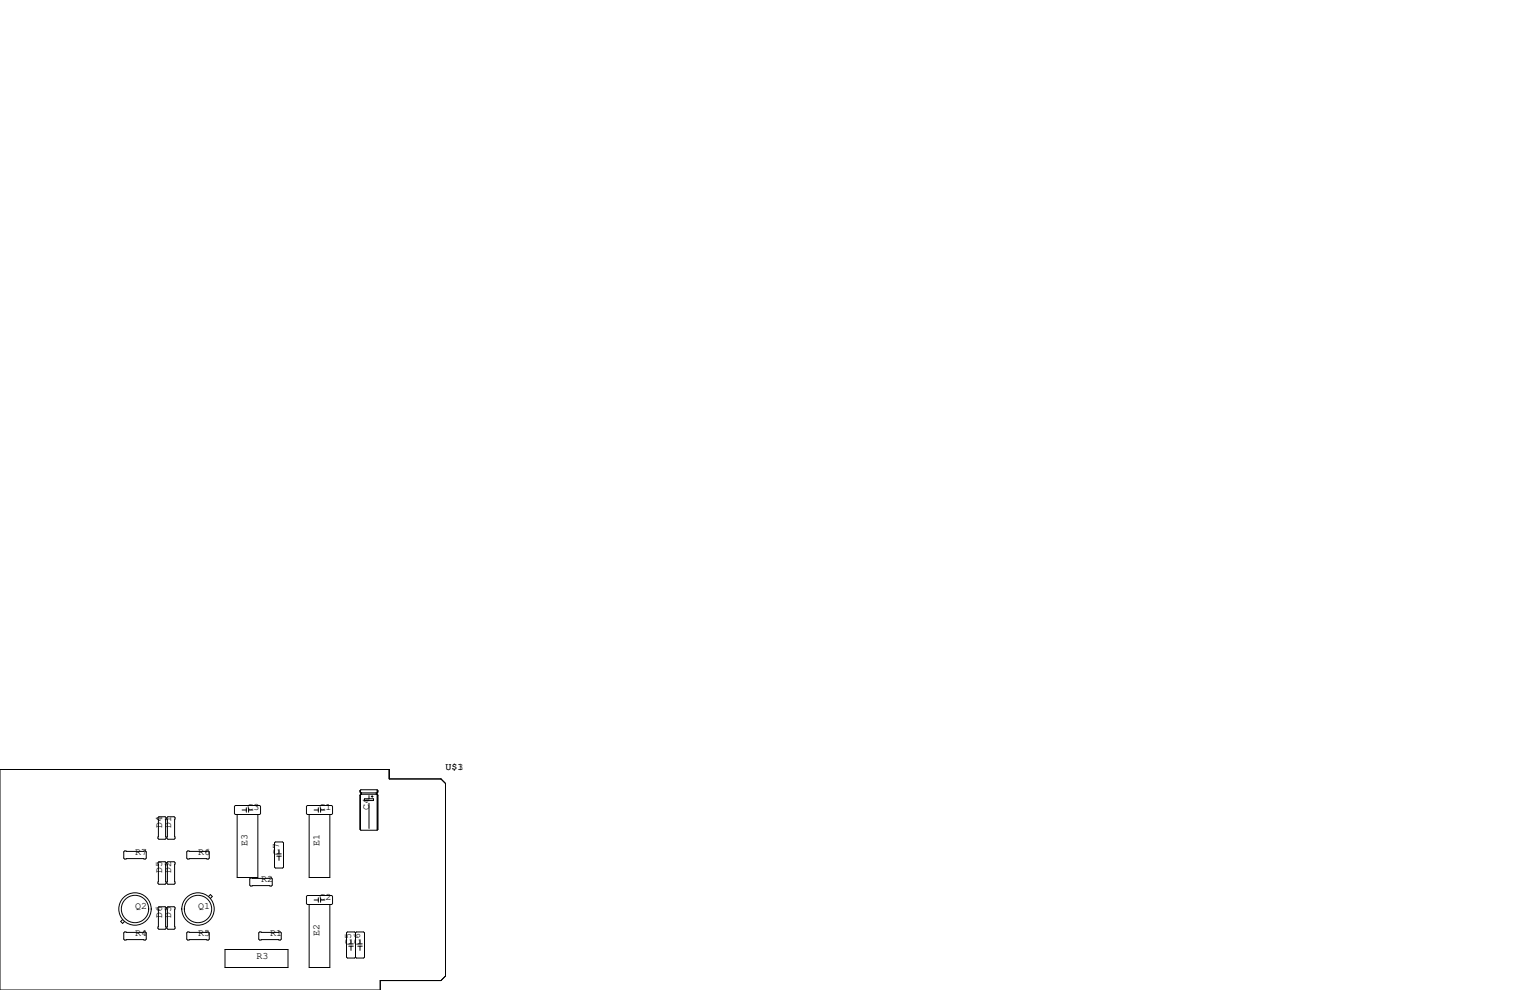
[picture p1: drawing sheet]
<svg xmlns="http://www.w3.org/2000/svg" width="432mm" height="279mm" viewBox="0 0 432 279" stroke-linecap="round" stroke-linejoin="round" font-family="sans-serif">
<g fill="none" stroke="#000" stroke-width=".28">
<path d="M0 217.2h109.9v2.6h14.6l1.2 1.3v54.4l-1.2 1.2h-17.2v2.7h-107.3zM44.6 230.8l.2-.3h1.8l.3 .3v5.8l-.3 .3h-1.8l-.2-.3zM47.1 230.8l.3-.3h1.7l.3 .3v5.8l-.3 .3h-1.7l-.3-.3zM66.2 227.6l.2-.3h6.9l.2 .3v2l-.2 .3h-6.9l-.2-.3zM66.9 229.9v17.7h5.9v-17.7M68.3 228.6h1.2M69.5 228v1.2M70.2 228.6h1.2M70.2 228v1.2M77.7 237.6h2.1l.2 .3v6.8l-.2 .3h-2.1l-.2-.3v-6.8zM78.7 239.8v1.2M86.5 227.6l.2-.3h6.9l.3 .3v2l-.3 .3h-6.9l-.2-.3z"/>
<path d="M87.2 229.9v17.7h5.9v-17.7M88.6 228.6h1.2M89.8 228v1.2M90.5 228v1.2M90.5 228.6h1.2M101.6 223.1v.4l.3 .3M101.6 224.4v9.7l.3 .2h4.5M101.6 223.1l.1 .4M101.6 224.4l.1 9.7M101.7 223v.6M101.7 224.3v9.9M101.9 224.2h4.5l.3 .2v9.7l-.3 .2"/>
<path d="M101.9 223.8v.4M101.9 224.2l-.3 .2M102 223.8v.4M102.9 225.4h2.5v.5h-2.5zM104.1 224.5v.9M104.1 226.7v7.1M104.8 224.8h.5M105 224.5v.5M106.2 223.8v.4M106.3 223.9v.1M106.4 222.9h-4.5l-.3 .2M106.4 222.9l.3 .2v.4l-.3 .3h-4.5"/>
<path d="M106.4 222.9v11.4M106.6 223.1v.4M106.6 224.4v9.7M34.6 259.5l-.5 .6 .5 .5 .5-.5M35.2 240.2h5.8l.3 .2v1.8l-.3 .2h-5.8l-.3-.2v-1.8zM44.6 243.5l.2-.3h1.8l.3 .3v5.8l-.3 .3h-1.8l-.2-.3zM44.6 256.2l.2-.3h1.8l.3 .3v5.8l-.3 .3h-1.8l-.2-.3zM47.1 243.5l.3-.3h1.7l.3 .3v5.8l-.3 .3h-1.7l-.3-.3zM47.1 256.2l.3-.3h1.7l.3 .3v5.8l-.3 .3h-1.7l-.3-.3zM53 240.2h5.8l.3 .2v1.8l-.3 .2h-5.8l-.3-.2v-1.8zM58.9 253l.5-.5 .5 .5-.5 .5M70.5 248l.2-.2h5.9l.2 .2v1.8l-.2 .3h-5.9l-.2-.3z"/>
<path d="M78.1 241h1.3M78.1 241.6h1.3M78.7 241.6v1.2M86.5 253l.2-.3h6.9l.3 .3v2l-.3 .3h-6.9l-.2-.3zM87.2 255.3v17.7h5.9v-17.7M88.6 254h1.2M89.8 253.4v1.2M90.5 253.4v1.2M90.5 254h1.2M35.2 263h5.8l.3 .3v1.7l-.3 .3h-5.8l-.3-.3v-1.7zM52.7 263.3l.3-.3h5.8l.3 .3v1.7l-.3 .3h-5.8l-.3-.3zM63.5 268h17.8v5h-17.8z"/>
<path d="M73 263.3l.3-.3h5.8l.3 .3v1.7l-.3 .3h-5.8l-.3-.3zM98.4 266.4h1.3M98.4 267h1.3M99.1 265.2v1.2M99.1 267v1.2M100.3 263.3l.3-.3h2l.3 .3v6.8l-.3 .3h-2l-.3-.3M100.3 263.3l-.2-.3h-2.1l-.2 .3v6.8l.2 .3h2.1l.2-.3M100.3 263.3v6.8M101 266.4h1.2M101 267h1.2M101.6 265.2v1.2M101.6 267v1.2"/>
<circle cx="38.1" cy="256.5" r="4.6"/>
<circle cx="38.1" cy="256.5" r="3.9"/>
<circle cx="55.9" cy="256.5" r="3.9"/>
<circle cx="55.9" cy="256.5" r="4.6"/>
</g>
<g font-size="2.8">
<text x="125.7" y="217.2">U$3</text>
<text x="129.1" y="217.2">1</text>
<text x="45.7" y="233.7" transform="rotate(-90 45.7 233.7)">D4</text>
<text x="48.3" y="233.7" transform="rotate(-90 48.3 233.7)">D1</text>
<text x="69.8" y="228.6">C3</text>
<text x="90.2" y="228.6">C1</text>
<text x="104.1" y="228.6" transform="rotate(-90 104.1 228.6)">C4</text>
<text x="69.8" y="238.8" transform="rotate(-90 69.8 238.8)">E3</text>
<text x="90.2" y="238.8" transform="rotate(-90 90.2 238.8)">E1</text>
<text x="38.1" y="241.3">R7</text>
<text x="55.9" y="241.3">R6</text>
<text x="78.7" y="241.3" transform="rotate(-90 78.7 241.3)">C7</text>
<text x="45.7" y="246.4" transform="rotate(-90 45.7 246.4)">D5</text>
<text x="48.3" y="246.4" transform="rotate(-90 48.3 246.4)">D2</text>
<text x="73.7" y="248.9">R2</text>
<text x="38.1" y="256.5">Q2</text>
<text x="55.9" y="256.5">Q1</text>
<text x="90.2" y="254">C2</text>
<text x="45.7" y="259.1" transform="rotate(-90 45.7 259.1)">D6</text>
<text x="48.3" y="259.1" transform="rotate(-90 48.3 259.1)">D3</text>
<text x="38.1" y="264.2">R4</text>
<text x="55.9" y="264.2">R5</text>
<text x="76.2" y="264.2">R1</text>
<text x="90.2" y="264.2" transform="rotate(-90 90.2 264.2)">E2</text>
<text x="99.1" y="266.7" transform="rotate(-90 99.1 266.7)">C5</text>
<text x="101.6" y="266.7" transform="rotate(-90 101.6 266.7)">C6</text>
<text x="72.4" y="270.5">R3</text>
</g>
</svg>
